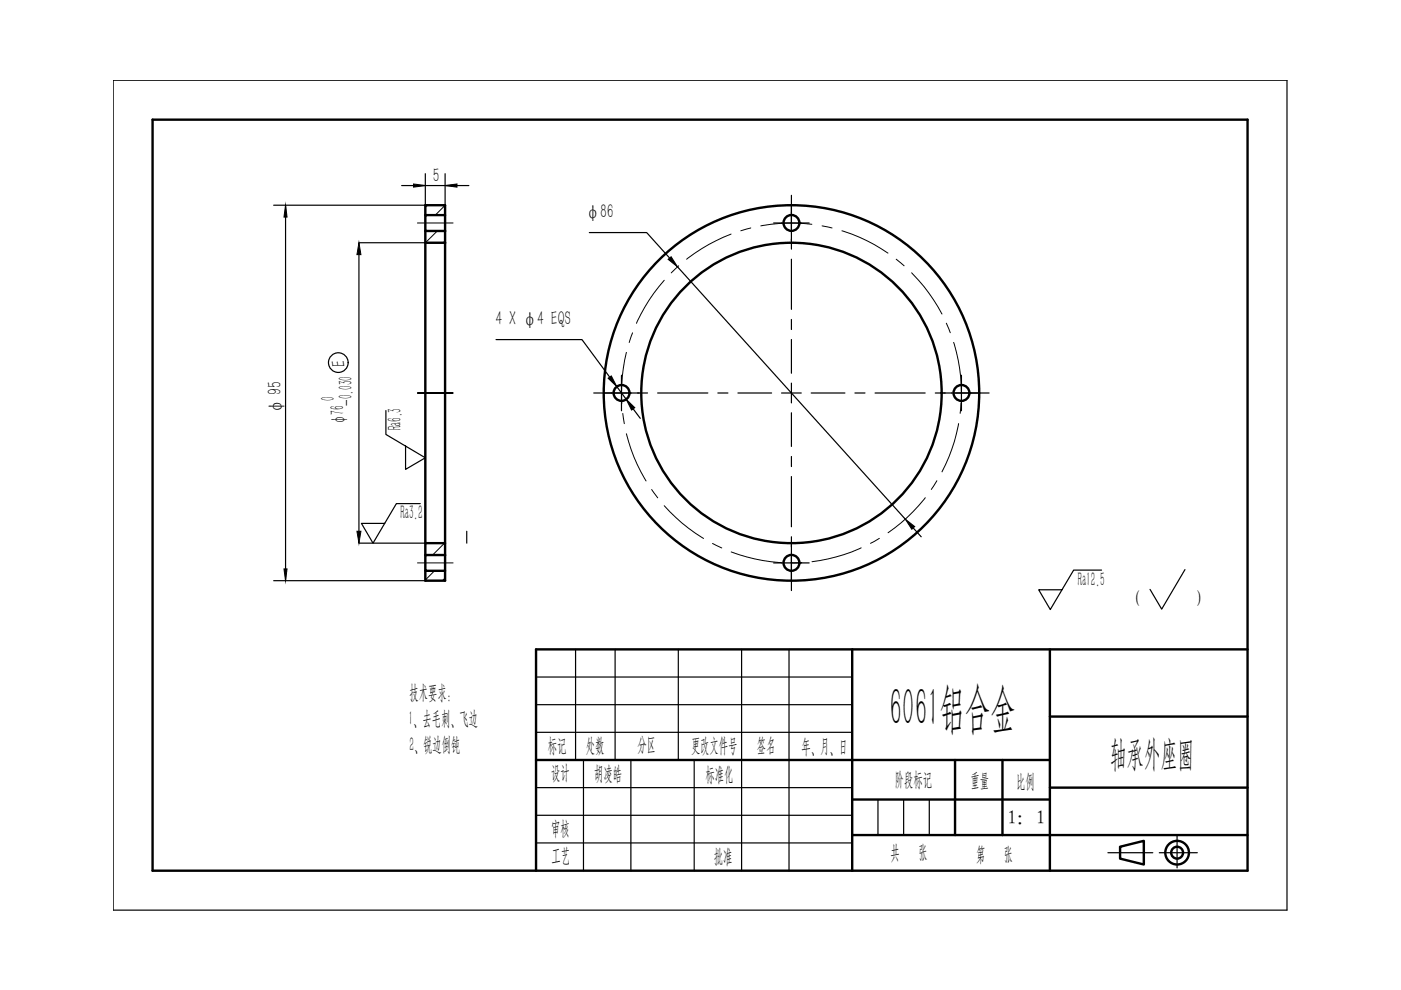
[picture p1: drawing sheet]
<svg xmlns="http://www.w3.org/2000/svg" width="297mm" height="210mm" viewBox="0 0 297 210" stroke-linecap="round" stroke-linejoin="round" font-family="sans-serif">
<g fill="none" stroke="#000" stroke-width=".25">
<path d="M24 17h248.9v176h-248.9zM122 137.7v23.4M130.4 137.7v23.4M143.8 137.7v23.4M157.2 137.7v46.9M167.3 137.7v46.9M113.7 143.5h67M113.7 149.4h67M113.7 155.3h67M113.7 167h67M113.7 172.9h67M113.7 178.7h67"/>
<path d="M123.7 161.1v23.5M133.8 161.1v23.5M147.2 161.1v23.5M186.1 169.5v7.6M191.6 169.5v7.6M197 169.5v7.6"/>
</g>
<g fill="none" stroke="#000" stroke-width=".51">
<path d="M32.3 25.4h232.2v159.2h-232.2zM90.2 45.6h4.2v3.4h-4.2zM90.2 51.5v63.7h4.2v-63.7M90.2 51.5h4.2M90.2 45.6v-2.1h4.2v2.1M90.2 49v2.5M94.4 49v2.5M90.2 117.7h4.2v3.3h-4.2zM90.2 115.2v2.5M94.4 115.2v2.5M90.2 121v2.1h4.2v-2.1M180.7 137.7v46.9"/>
<path d="M222.6 137.7v46.9M264.5 137.7h-150.8v46.9M222.6 151.9h41.9M113.7 161.1h108.9M180.7 177.1h83.8M180.7 169.5h41.9M202.5 161.1v16M212.5 161.1v16M222.6 167h41.9M237.5 179.5l5-1.2v5l-5-1.3z"/>
<circle cx="167.8" cy="47.3" r="1.68"/>
<circle cx="131.8" cy="83.3" r="1.68"/>
<circle cx="167.8" cy="83.3" r="39.8"/>
<circle cx="167.8" cy="83.3" r="31.8"/>
<circle cx="203.9" cy="83.3" r="1.68"/>
<circle cx="167.8" cy="119.3" r="1.68"/>
<circle cx="249.6" cy="180.8" r="2.51"/>
<circle cx="249.6" cy="180.8" r="1.26"/>
</g>
<g fill="none" stroke="#000" stroke-width=".25">
<path d="M167.8 45.2v2.1h-3.8M167.8 41.4v7.2M167.8 55v10.6M171.6 47.3h-3.8v5.5M131.8 79.6v3.7h-2.1M167.8 67.7v2.2M167.8 72v7.1M203.8 79.6v3.7h-5.5M125.9 83.3h7.1M137.3 83.3h-5.5v3.8M139.4 83.3h10.7M152.2 83.3h2.1"/>
<path d="M156.4 83.3h7.2M167.8 81.2v2.1h-2.1M167.8 87.5v7.2M167.8 96.8v2.1M169.9 83.3h-2.1v2.1M172 83.3h7.1M181.3 83.3h2.1M185.5 83.3h10.7M202.6 83.3h7.1M205.9 83.3h-2.1v3.8M167.8 113.8v5.6h-3.8M167.8 101v10.7"/>
<path d="M167.8 118.1v7.1M171.6 119.4h-3.8v2M249.6 177.3v6.7M234.9 180.8h9.5M245.8 180.8h8.1"/>
</g>
<path d="M233.6 120.9h-6l-4.9 8.3-2.5-4.2h5M251.2 120.8l-4.9 8.4-2.5-4.2" fill="none" stroke="#000" stroke-width=".25"/>
<!-- layer: 0 -->
<path d="M90.6 43.5l-.4 .5M92.7 49l-2.5 2.5M94.4 51.1l-.4 .4M94.4 43.5l-2.1 2.1M90.5 115.2l-.3 .3M94.2 115.2l-2.5 2.5M92.1 121l-1.9 2M94.4 122.5l-.6 .6" fill="none" stroke="#000" stroke-width=".21"/>
<path d="M87.7 39l2.5 .3-2.5 .4zM94.4 39.3l2.5-.3v.7zM60.5 43.5l.4 2.5h-.7zM76.1 51.5l.4 2.5h-.8zM141.7 55l.6-.6 1.3 2.2zM128.9 80.2l.7-.5 1.2 2.3zM132.8 84.7l1.8 1.7-.7 .5zM75.7 112.6h.8l-.4 2.6zM191.9 110.1l2 1.5-.6 .6zM60.2 120.6h.7l-.4 2.5z" fill="#000" stroke="#000" stroke-width=".21"/>
<g fill="none" stroke="#000" stroke-width=".25">
<path d="M85.2 39.3h14.2M90.2 36.8v6.7h-32.2M94.4 36.8v6.7M60.5 43.5v79.6M76.1 51.5h14M76.1 54v58.6M125 49.3h12.1l4.9 5.4M143.6 56.6l48.3 53.5M105.2 72h18.2l5.9 8M81.8 87.1v5l8.4 5-4.2 2.4v-4.9M130.8 82l2 2.7M134.2 86.7l1.5 2"/>
<path d="M76.1 115.2h14M89.1 106.8h-5.1l-4.9 8.4-2.5-4.2h5M99 112.6v2.6M193.6 111.9l1.7 1.9M58 123.1h32.2"/>
<circle cx="71.7" cy="76.9" r="2.09"/>
</g>
<g fill="none" stroke="#000" stroke-width=".21">
<path d="M88.5 47.3h7.6M140.8 59.4a35.3 35.3 0 0 0-5.9 9.2M143.9 56.4l-1.6 1.5M155 49.6a36.4 36.4 0 0 0-9.4 5.4M159.2 48.3l-2.1 .6M172.1 47.6a35.4 35.4 0 0 0-10.8 .3M174.3 47.9l2.1 .4M178.5 48.9l.4 .2a35.5 35.5 0 0 1 9.4 4.6M190 55l1.7 1.4M193.3 57.8l.3 .4a36.2 36.2 0 0 1 6.1 8.4M132.8 74.7a36.5 36.5 0 0 0-1 10.8M134.1 70.6l-.7 2"/>
<path d="M200.6 68.5l.9 2M202.2 72.6l.1 .4a36.4 36.4 0 0 1 1.5 10.3M88.5 83.3h7.6h-7.6M132 87.7l.4 2.1M132.8 92a35.2 35.2 0 0 0 4.2 10M203.2 89.8v.4a36.2 36.2 0 0 1-3.5 9.8M203.8 85.5l-.2 2.1M88.5 119.4h7.6M138.2 103.8l1.3 1.8M140.8 107.2l1.2 1.3a36.2 36.2 0 0 0 7.2 5.7M151.1 115.2l1.9 1M155 117l1.7 .6a35.9 35.9 0 0 0 8.9 1.7"/>
<path d="M170 119.3l-2.2 .1M182.6 116.2l-.4 .1a36.8 36.8 0 0 1-10 2.8M186.4 114.1l-1.8 1.1M196.2 105.5l-1.4 1.7a35.4 35.4 0 0 1-6.5 5.8M198.6 101.9l-1.2 1.9"/>
</g>
<text font-size="11.4" x="188.6" y="153.9">6061铝合金</text>
<text font-size="7.6" x="235.3" y="162.4">轴承外座圈</text>
<g font-size="4.2">
<text x="91.8" y="38.5">5</text>
<text x="124.3" y="46.2">φ86</text>
<text x="105" y="68.9">4 X φ4 EQS</text>
<text x="73.3" y="77.8" transform="rotate(-90 73.3 77.8)">E</text>
<text x="59.7" y="87.5" transform="rotate(-90 59.7 87.5)">φ 95</text>
<text x="71" y="85" transform="rotate(-90 71 85)">0</text>
<text x="73" y="89.9" transform="rotate(-90 73 89.9)">φ76</text>
<text x="74.7" y="86.1" transform="rotate(-90 74.7 86.1)">-0.030</text>
<text x="85.1" y="91.2" transform="rotate(-90 85.1 91.2)">Ra6.3</text>
<text x="84.9" y="110.1">Ra3.2</text>
<text x="228.5" y="124.2">Ra12.5</text>
<text x="86.8" y="148.3">技术要求：</text>
<text x="86.6" y="153.7">1、去毛刺、飞边</text>
<text x="86.8" y="159.2">2、锐边倒钝</text>
<text x="116.2" y="159.3">标记</text>
<text x="124.2" y="159.3">处数</text>
<text x="135.2" y="159.3">分区</text>
<text x="146.5" y="159.5">更改文件号</text>
<text x="160.5" y="159.5">签名</text>
<text x="170" y="159.6">年、月、日</text>
<text x="116.9" y="165.2">设计</text>
<text x="126" y="165.4">胡凌皓</text>
<text x="149.6" y="165.7">标准化</text>
<text x="189.7" y="166.7">阶段标记</text>
<text x="205.8" y="166.9">重量</text>
<text x="215.5" y="167">比例</text>
<text x="116.9" y="177.1">审核</text>
<text x="116.9" y="182.9">工艺</text>
<text x="151.3" y="183.1">批准</text>
<text x="188.8" y="182.2">共</text>
<text x="194.7" y="182.2">张</text>
<text x="206.9" y="182.6">第</text>
<text x="212.8" y="182.6">张</text>
</g>
<g font-size="4.1">
<text x="240.2" y="128.3">(</text>
<text x="253.8" y="128.3">)</text>
<text x="213.6" y="174.8">1：1</text>
</g>
</svg>
